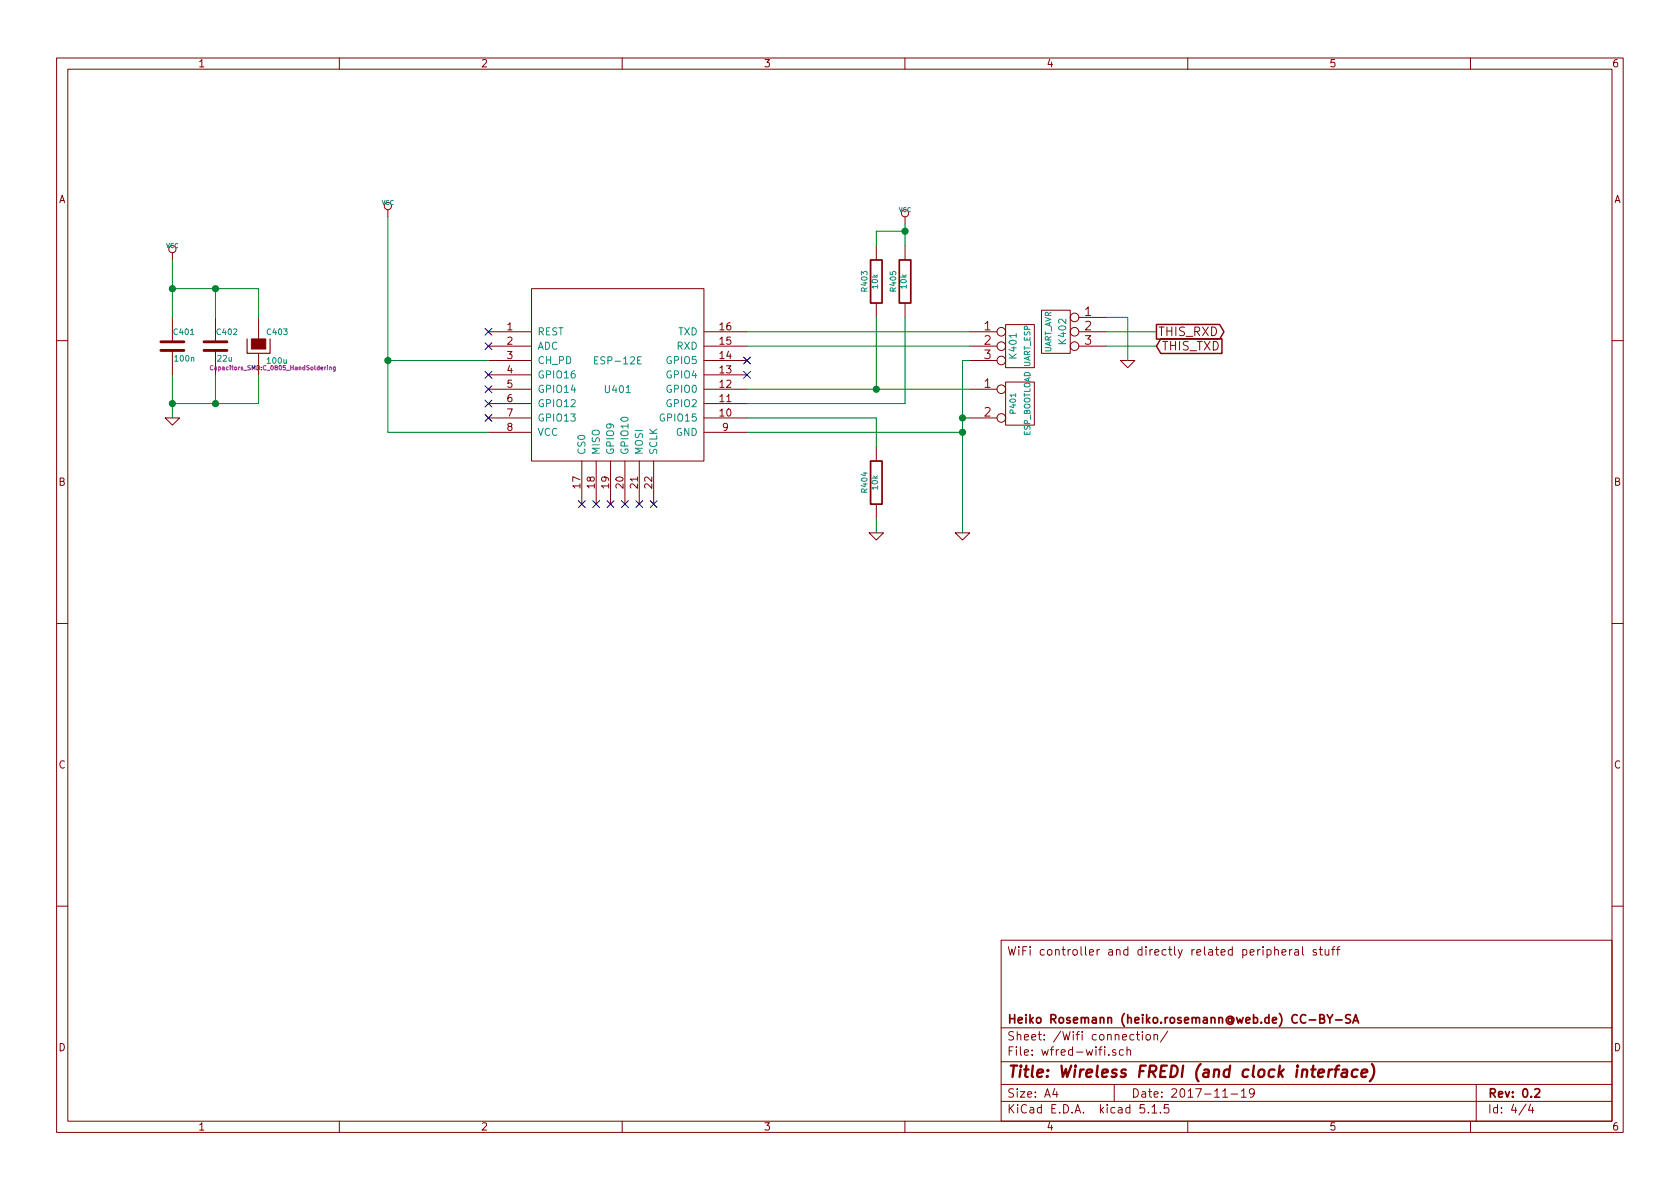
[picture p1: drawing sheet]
<svg xmlns="http://www.w3.org/2000/svg" width="297mm" height="210mm" viewBox="0 0 297 210" stroke-linecap="round" stroke-linejoin="round" font-family="sans-serif">
<g fill="none" stroke="#840000" stroke-width=".18">
<path d="M10 10.3h277v189.9h-277zM12 12.2h273v186.1h-273zM60 10.3v1.9M110 10.3v1.9M160 10.3v1.9M210 10.3v1.9M260 10.3v1.9M68.6 37.1v1.2M160 38.3v1.3M30.5 44.7v1.3M30.5 56.1v4.3M38.1 56.1v4.3"/>
<path d="M45.7 56.1v3.8M86.4 58.7h7.6M94 51h30.5v30.5h-30.5zM124.5 58.7h7.6M154.9 43.4v2.6M154.9 53.6v2.5M160 43.4v2.6M160 53.6v2.5M171.4 58.7h4.9M177.8 57.4h5.1v7.6h-5.1zM184.1 54.9h5.1v7.6h-5.1zM190.8 58.7h4.8"/>
<path d="M190.8 56.1h4.8M10 60.2h2M29.2 73.9h2.5l-1.2 1.3zM30.5 62v4.3M38.1 62v4.3M45.7 62.5v3.8M86.4 61.2h7.6M86.4 63.7h7.6M86.4 66.3h7.6M86.4 68.8h7.6M86.4 71.4h7.6M86.4 73.9h7.6"/>
<path d="M86.4 76.4h7.6M124.5 61.2h7.6M124.5 63.7h7.6M124.5 66.3h7.6M124.5 68.8h7.6M124.5 71.4h7.6M124.5 73.9h7.6M124.5 76.4h7.6M154.9 79v2.5M171.4 61.2h4.9M171.4 63.7h4.9M171.4 68.8h4.9"/>
<path d="M171.4 73.9h4.9M177.8 67.6h5.1v7.6h-5.1zM190.8 61.2h4.8M198.1 63.7h2.6l-1.3 1.3zM285 60.2h2M102.9 81.5v7.6M105.4 81.5v7.6M107.9 81.5v7.6M110.5 81.5v7.6M113 81.5v7.6M115.6 81.5v7.6M153.7 94.2h2.5l-1.3 1.3z"/>
<path d="M154.9 89.1v2.6M168.9 94.2h2.5l-1.2 1.3zM10 110.3h2M285 110.3h2M10 160.2h2M177 166.3h108v32h-108zM224 168l.5-.1 .2 .3v.6l-.2 .1-.5-.1M225.4 168h.1a.37 .37 0 0 1 .5 .1v.8M225.4 167.4v1.5M226.7 168.4l.7-.1-.1-.3-.4-.1-.2 .2v.7h.6M228 167.9v1M228.4 167.9l-.4 .3"/>
<path d="M229 168h.5l.1 .9M229.6 168.3h-.5a.29 .29 0 0 0-.2 .3 .29 .29 0 0 0 .2 .3l.5-.1M230.3 167.4v1.3l.2 .2M232.7 168a.37 .37 0 0 0-.5 .1v.2l.5 .2 .1 .1-.2 .3-.4-.1M233.2 167.9h.6M233.5 167.4v1.3l.3 .2M234.3 167.9v.8a.39 .39 0 0 0 .6 .1M234.9 167.9v1M235.4 167.9h.6M236 167.4l-.3 .2v1.3M236.3 167.9h.6M236.9 167.4l-.3 .1-.1 .1v1.3"/>
<path d="M285 160.2h2M60 198.3v1.9M110 198.3v1.9M160 198.3v1.9M177 194.8h108M177 191.8h108M177 187.8h108M177 181.8h108M186.5 192.5l-.4 1h1M186.8 193v1M196.1 186.5v.1M197 191.8v3"/>
<path d="M197.3 185.7l-.4-.1-.2 .2 .1 .2 .5 .2v.3h-.6M198.6 185.7l-.4-.1-.3 .3 .1 .6 .2 .1 .4-.1M199.3 185.7l.2-.1 .3 .1 .1 .9M199.3 185.1v1.5M200.9 182.9h.6M201.1 182.4v1.3l.4 .2M202 182.4v.2M202 182.9v1M202.3 195.3h-.7l-.1 .7 .3-.1 .5 .1 .1 .2-.1 .5-.2 .1-.6-.1M202.7 183.1l.2-.2 .4 .2v.7l-.2 .1-.4-.1zM203 196.7v.1M203.7 195.8l.4-.5v1.5"/>
<path d="M203.7 196.8h.8M204 183.1l.3-.2 .3 .1 .1 .9M204 182.9v1M205.2 196.7v.1M206.5 182.3l-1.3 2M206.6 195.3h-.7l-.1 .7 .2-.1 .6 .1 .1 .2-.1 .5-.2 .1-.6-.1M210 198.3v1.9M216.2 194h.8M217.7 193.5h1.1M219.5 193l.4-.5v1.5M219.5 194h.8M221.8 193.2l-.3 .3h-.3l-.3-.3v-.4l.2-.2 .4-.1 .2 .2a1.13 1.13 0 0 1-.2 1.2l-.4 .1"/>
<path d="M260 198.3v1.9M261 191.8v6.5M269.8 195.2l-1.2 2M270.6 195.2l-.3 1.1h.9M271 195.8v1"/>
<circle cx="68.6" cy="36.4" r=".63"/>
<circle cx="160" cy="37.7" r=".63"/>
<circle cx="30.5" cy="44.1" r=".63"/>
<circle cx="177" cy="58.7" r=".76"/>
<circle cx="190" cy="58.7" r=".76"/>
<circle cx="190" cy="56.1" r=".76"/>
<circle cx="177" cy="73.9" r=".76"/>
<circle cx="177" cy="61.2" r=".76"/>
<circle cx="177" cy="68.8" r=".76"/>
<circle cx="177" cy="63.7" r=".76"/>
<circle cx="190" cy="61.2" r=".76"/>
</g>
<path d="M153.9 46h2.1v7.6h-2.1zM159 46h2v7.6h-2zM153.9 81.5h2.1v7.6h-2.1zM234.6 179.4l.5 .8 .5-.8M238.8 179.5l-.6-.1-.3 .3 .1 .4 .7 .3v.4l-.2 .1-.6-.1M233.3 180.1h.6l.2-.1v-.3l-.2-.3h-.6v1.5h.6l.3-.3a.41 .41 0 0 0-.3-.5M235.1 180.2v.7M236.1 180.4h1.2M239.2 180.9l.5-1.5 .5 1.5M239.3 180.5h.8M271.4 192.7l.2-.2h.4l.2 .5-.9 1h.9" fill="none" stroke="#840000" stroke-width=".3"/>
<path d="M235.6 189.1a.55 .55 0 0 0-.7 .4M236 189.1h.7M236.8 188.4l-.4 .1-.1 .2-.2 1.7M237.4 189.2h.8l-.1 1.2M238.2 189.6l-.7 .1a.4 .4 0 0 0-.3 .3 .4 .4 0 0 0 .2 .4l.7-.1M240.1 189.2a.68 .68 0 0 0-1 .3v.8l.2 .1 .6-.1M240.7 189.8l1-.2v-.4l-.6-.1-.3 .3v.9l.1 .1 .6-.1M242.6 188.2a2.31 2.31 0 0 1-.4 3" fill="none" stroke="#840000" stroke-width=".41"/>
<path d="M113.4 63.1h-.6v1.3h.6" fill="none" stroke="#008484" stroke-width=".18"/>
<path d="M28.4 62h4.1M28.4 60.4h4.1M36.1 62h4M36.1 60.4h4" fill="none" stroke="#840000" stroke-width=".51"/>
<path d="M43.7 59.9v2.6h4.1v-2.6" fill="none" stroke="#840000" stroke-width=".2"/>
<path d="M44.4 59.9h2.6v1.8h-2.6z" fill="#840000" stroke="#840000" stroke-width=".18"/>
<path d="M37.6 64.7a.33 .33 0 0 0-.4 .3 .33 .33 0 0 0 .4 .3M57.9 64.6v.1M58.3 65l.2-.1 .1 .1v.4M58.3 64.9v.5M59.3 64.9v.6l-.1 .1h-.2M59.3 64.9h-.2l-.2 .1 .1 .4h.3" fill="none" stroke="#840084" stroke-width=".18"/>
<g fill="none" stroke="#008400" stroke-width=".18">
<path d="M68.6 38.3v38.1h17.8M160 39.6v3.8M30.5 46v10.1M30.5 51h15.2v5.1M38.1 51v5.1M132.1 58.7h39.3M154.9 56.1v12.7M160 40.9h-5.1v2.5M160 56.1v15.3h-27.9M195.6 56.1h3.8v7.6M195.6 58.7h8.9M30.5 66.3v7.6"/>
<path d="M38.1 66.3v5.1M45.7 66.3v5.1h-15.2M68.6 63.7h17.8M132.1 73.9h22.8v5.1M132.1 76.4h38.1M132.1 68.8h39.3M132.1 61.2h39.3M170.2 73.9h1.2M171.4 63.7h-1.2v30.5M195.6 61.2h8.9M154.9 91.7v2.5"/>
</g>
<path d="M204.5 57.4h11.1l.8 1.3-.8 1.3h-11.1zM205.2 59.9h10.9v2.6h-10.9l-.7-1.3z" fill="none" stroke="#840000" stroke-width=".25"/>
<g fill="#008400" stroke="#008400" stroke-width=".25">
<circle cx="38.1" cy="71.4" r=".51"/>
<circle cx="160" cy="40.9" r=".51"/>
<circle cx="38.1" cy="51" r=".51"/>
<circle cx="68.6" cy="63.7" r=".51"/>
<circle cx="30.5" cy="71.4" r=".51"/>
<circle cx="30.5" cy="51" r=".51"/>
<circle cx="170.2" cy="73.9" r=".51"/>
<circle cx="154.9" cy="68.8" r=".51"/>
<circle cx="170.2" cy="76.4" r=".51"/>
</g>
<g fill="none" stroke="#000084" stroke-width=".18">
<path d="M85.8 58.1l1.2 1.2M87 58.1l-1.2 1.2M85.8 65.7l1.2 1.2M85.8 60.6l1.2 1.2M85.8 73.3l1.2 1.2M85.8 70.8l1.2 1.2M85.8 68.2l1.2 1.2M87 65.7l-1.2 1.2M87 60.6l-1.2 1.2M87 73.3l-1.2 1.2M87 70.8l-1.2 1.2M87 68.2l-1.2 1.2"/>
<path d="M131.5 63.1l1.2 1.3M131.5 65.7l1.2 1.2M132.7 63.1l-1.2 1.3M132.7 65.7l-1.2 1.2M102.3 88.5l1.2 1.3M103.5 88.5l-1.2 1.3M104.8 88.5l1.2 1.3M106 88.5l-1.2 1.3M107.3 88.5l1.3 1.3M108.6 88.5l-1.3 1.3M109.9 88.5l1.2 1.3M111.1 88.5l-1.2 1.3"/>
<path d="M112.4 88.5l1.2 1.3M113.6 88.5l-1.2 1.3M115 88.5l1.2 1.3M116.2 88.5l-1.2 1.3"/>
</g>
<text font-size="2.8" fill="#840000" x="178" y="190.5">Title: Wireless FREDI (and clock interface)</text>
<g font-size="2.1" fill="#840000">
<text x="174" y="58.4">1</text>
<text x="191.8" y="55.9">1</text>
<text x="191.8" y="58.4">2</text>
<text x="204.7" y="59.4">THIS_RXD</text>
<text x="174" y="61">2</text>
<text x="174" y="63.5">3</text>
<text x="191.8" y="61">3</text>
<text x="205.4" y="62">THIS_TXD</text>
<text x="174" y="68.6">1</text>
<text x="174" y="73.7">2</text>
<text x="178" y="169">WiFi controller and directly related peripheral stuff</text>
<text x="178" y="184">Sheet: /Wifi connection/</text>
<text x="178" y="181">Heiko Rosemann (heiko.rosemann@web.de) CC-BY-SA</text>
<text x="178" y="186.7">File: wfred-wifi.sch</text>
<text x="178" y="196.9">KiCad E.D.A. kicad 5.1.5</text>
<text x="178" y="194.1">Size: A4</text>
<text x="200" y="194.1">Date: 2017-11-19</text>
<text x="263" y="194.1">Rev: 0.2</text>
<text x="263" y="196.9">Id: 4/4</text>
</g>
<g font-size="1.8" fill="#840000">
<text x="35" y="11.9">1</text>
<text x="85" y="11.9">2</text>
<text x="135" y="11.9">3</text>
<text x="185" y="11.9">4</text>
<text x="235" y="11.9">5</text>
<text x="285" y="11.9">6</text>
<text x="10.4" y="35.9">A</text>
<text x="285.4" y="35.9">A</text>
<text x="89.7" y="58.4">1</text>
<text x="127.3" y="58.4">16</text>
<text x="89.7" y="61">2</text>
<text x="89.7" y="63.5">3</text>
<text x="127.3" y="63.5">14</text>
<text x="127.3" y="61">15</text>
<text x="89.7" y="66">4</text>
<text x="89.7" y="68.6">5</text>
<text x="89.7" y="71.1">6</text>
<text x="127.3" y="71.1">11</text>
<text x="127.3" y="68.6">12</text>
<text x="127.3" y="66">13</text>
<text x="89.7" y="73.7">7</text>
<text x="89.7" y="76.2">8</text>
<text x="127.3" y="73.7">10</text>
<text x="127.8" y="76.2">9</text>
<text x="10.4" y="85.9">B</text>
<text x="102.6" y="86.3" transform="rotate(-90 102.6 86.3)">17</text>
<text x="105.2" y="86.3" transform="rotate(-90 105.2 86.3)">18</text>
<text x="107.7" y="86.3" transform="rotate(-90 107.7 86.3)">19</text>
<text x="110.2" y="86.3" transform="rotate(-90 110.2 86.3)">20</text>
<text x="112.8" y="86.3" transform="rotate(-90 112.8 86.3)">21</text>
<text x="115.3" y="86.3" transform="rotate(-90 115.3 86.3)">22</text>
<text x="285.4" y="85.9">B</text>
<text x="10.4" y="135.9">C</text>
<text x="285.4" y="135.9">C</text>
<text x="10.4" y="185.9">D</text>
<text x="285.4" y="185.9">D</text>
<text x="35" y="199.9">1</text>
<text x="85" y="199.9">2</text>
<text x="135" y="199.9">3</text>
<text x="185" y="199.9">4</text>
<text x="235" y="199.9">5</text>
<text x="285" y="199.9">6</text>
</g>
<g font-size="1.8" fill="#008484">
<text x="95" y="59.3">REST</text>
<text x="119.9" y="59.3">TXD</text>
<text x="95" y="61.8">ADC</text>
<text x="95" y="64.4">CH_PD</text>
<text x="105.6" y="64.4">ESP-12E</text>
<text x="118" y="64.4">GPIO5</text>
<text x="119.7" y="61.8">RXD</text>
<text x="179.8" y="63.3" transform="rotate(-90 179.8 63.3)">K401</text>
<text x="188.5" y="60.8" transform="rotate(-90 188.5 60.8)">K402</text>
<text x="95" y="66.9">GPIO16</text>
<text x="95" y="69.5">GPIO14</text>
<text x="107.1" y="69.5">U401</text>
<text x="118" y="69.5">GPIO0</text>
<text x="118" y="66.9">GPIO4</text>
<text x="95" y="72">GPIO12</text>
<text x="95" y="74.5">GPIO13</text>
<text x="95" y="77.1">VCC</text>
<text x="117" y="74.5">GPIO15</text>
<text x="118" y="72">GPIO2</text>
<text x="119.5" y="77.1">GND</text>
<text x="103.5" y="80.5" transform="rotate(-90 103.5 80.5)">CS0</text>
<text x="106" y="80.5" transform="rotate(-90 106 80.5)">MISO</text>
<text x="108.6" y="80.5" transform="rotate(-90 108.6 80.5)">GPIO9</text>
<text x="111.1" y="80.5" transform="rotate(-90 111.1 80.5)">GPIO10</text>
<text x="113.7" y="80.5" transform="rotate(-90 113.7 80.5)">MOSI</text>
<text x="116.2" y="80.5" transform="rotate(-90 116.2 80.5)">SCLK</text>
</g>
<g font-size="1.4" fill="#008484">
<text x="153.4" y="51.5" transform="rotate(-90 153.4 51.5)">R403</text>
<text x="155.2" y="51" transform="rotate(-90 155.2 51)">10k</text>
<text x="158.4" y="51.5" transform="rotate(-90 158.4 51.5)">R405</text>
<text x="160.3" y="51" transform="rotate(-90 160.3 51)">10k</text>
<text x="30.8" y="59.2">C401</text>
<text x="38.5" y="59.2">C402</text>
<text x="47.3" y="59.2">C403</text>
<text x="31" y="63.9">100n</text>
<text x="38.5" y="63.9">22u</text>
<text x="47.4" y="64.3">100u</text>
<text x="182.2" y="64.9" transform="rotate(-90 182.2 64.9)">UART_ESP</text>
<text x="185.9" y="62.5" transform="rotate(-90 185.9 62.5)">UART_AVR</text>
<text x="179.6" y="73" transform="rotate(-90 179.6 73)">P401</text>
<text x="182.2" y="77.2" transform="rotate(-90 182.2 77.2)">ESP_BOOTLOAD</text>
<text x="153.4" y="87" transform="rotate(-90 153.4 87)">R404</text>
<text x="155.2" y="86.5" transform="rotate(-90 155.2 86.5)">10k</text>
</g>
<g font-size="1.1" fill="#008484">
<text x="67.5" y="36.2">VCC</text>
<text x="158.9" y="37.5">VCC</text>
<text x="29.4" y="43.9">VCC</text>
</g>
<text font-size="1.1" fill="#840084" x="37.9" y="65.5">Capacitors_SMD:C_0805_HandSoldering</text>
</svg>
